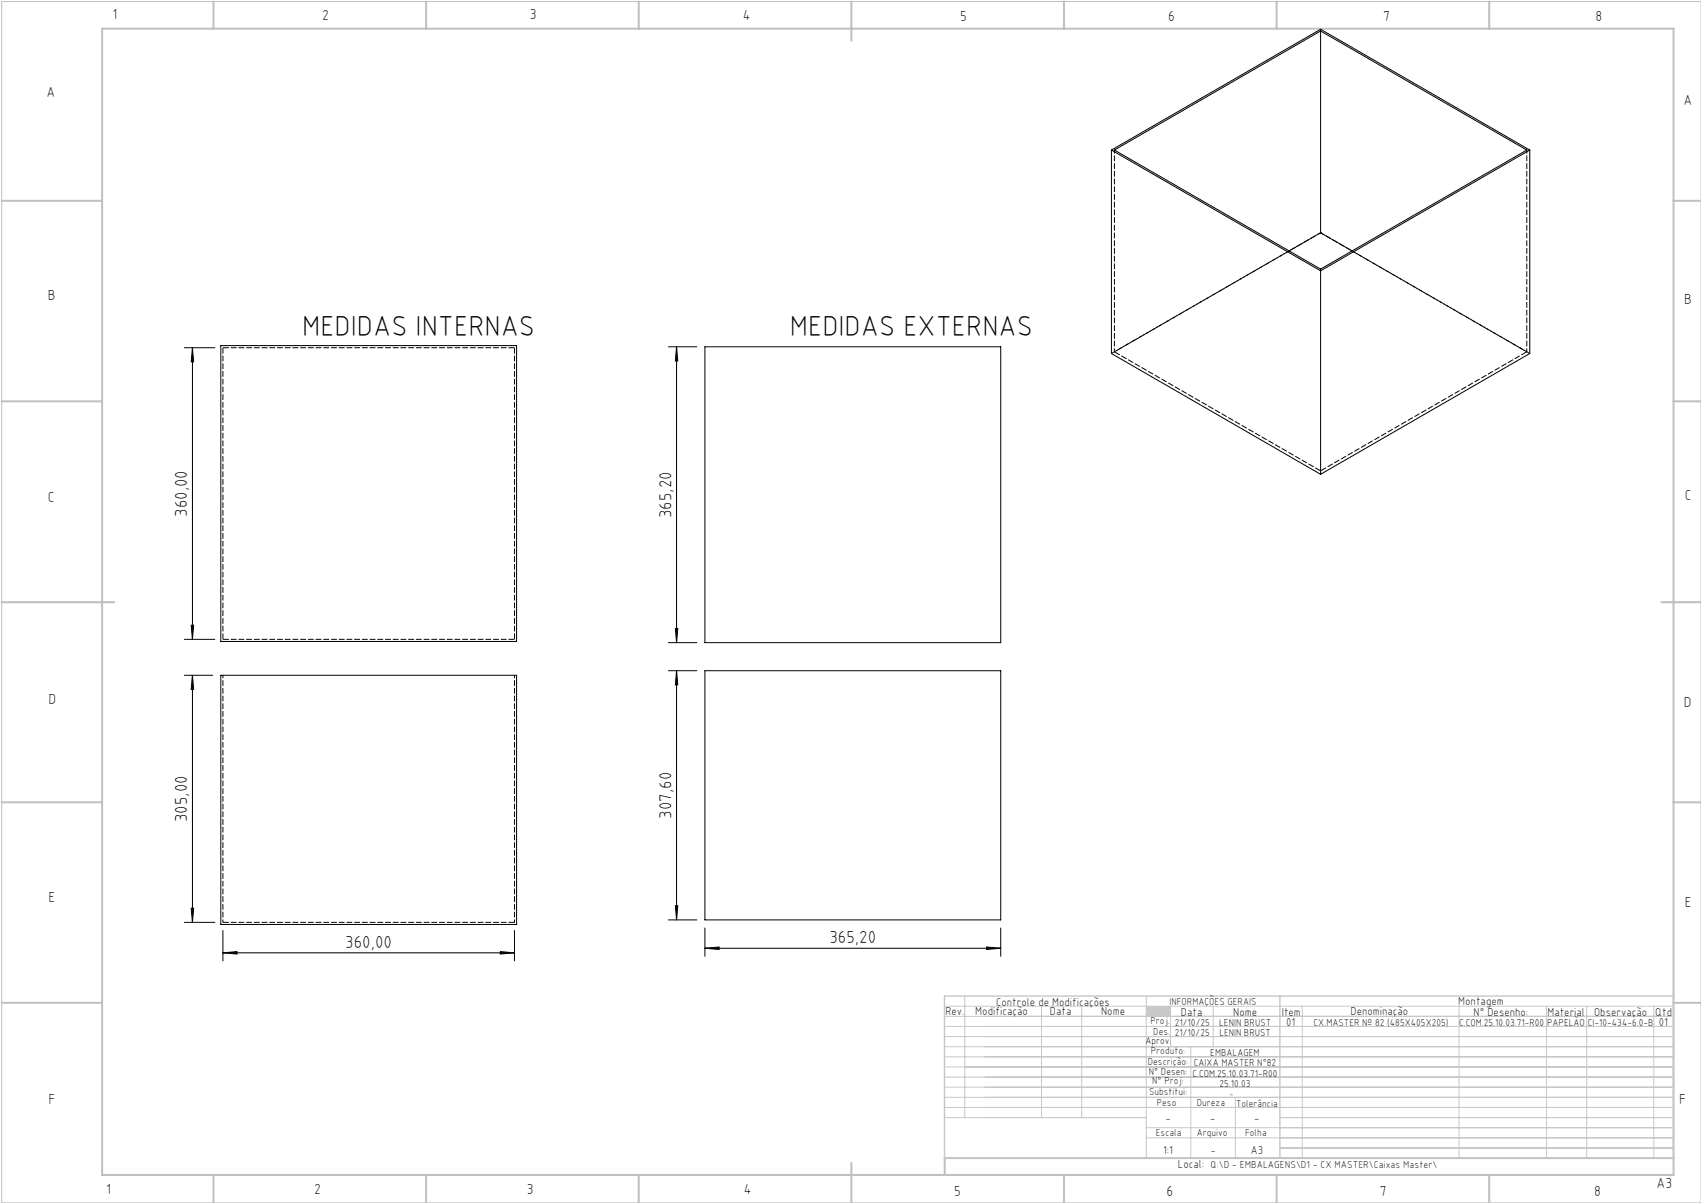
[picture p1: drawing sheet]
<svg xmlns="http://www.w3.org/2000/svg" width="420mm" height="297mm" viewBox="0 0 420 297" stroke-linecap="round" stroke-linejoin="round" font-family="sans-serif">
<path d="M.4 .4h419.6v296.6h-419.6z" fill="none" stroke="#c0c0c0" stroke-width=".25"/>
<g fill="none" stroke="#c0c0c0" stroke-width=".5">
<path d="M25.2 7.1h388v283h-388zM52.7 .4v6.7M105.2 .4v6.7M157.7 .4v6.7M210.2 .4v9.7M262.7 .4v6.7M315.2 .4v6.7M367.7 .4v6.7M.4 49.6h24.8M413.2 49.6h6.8M.4 99.1h24.8M413.2 99.1h6.8"/>
<path d="M.4 148.7h27.8M410.2 148.7h9.8M.4 198.1h24.8M413.2 198.1h6.8M.4 247.6h24.8M413.2 247.6h6.8M52.7 290.1v6.9M105.2 290.1v6.9M157.7 290.1v6.9M210.2 287.1v9.9M262.7 290.1v6.9M315.2 290.1v6.9"/>
<path d="M367.7 290.1v6.9M413.2 285.9h-179.9v4.2"/>
</g>
<g fill="none" stroke="#c3c8d2" stroke-width=".25">
<path d="M233.2 250.9h180M233.2 248.4h180M233.2 253.4h180M233.2 255.9h180M233.2 258.4h180M238.2 245.9v30M257.2 248.4v27.5M267.1 248.4v27.5M283 245.9v40M289 248.4v10M294 258.4v27.5M299.6 248.4v10"/>
<path d="M321.5 248.4v37.5M360.3 248.4v37.5M381.9 248.4v37.5M391.8 248.4v37.5M408.3 248.4v37.5M233.2 260.9h180M233.2 263.4h180M233.2 265.9h180M233.2 268.4h180M233.2 270.9h180M233.2 273.4h180M233.2 275.9h49.8"/>
<path d="M283 278.4h130.2M305 270.9v15M316 275.9h97.2M283 280.9h130.2M316 283.4h97.2"/>
</g>
<path d="M233.2 245.9h180v40h-180zM316 245.9v40" fill="none" stroke="#c3c8d2" stroke-width=".35"/>
<path d="M283 248.4h6v2.5h-6z" fill-rule="evenodd" fill="#c3c8d2"/>
<g fill="none" stroke="#000" stroke-width=".25">
<path d="M326.1 7.7v49.8M274.4 37v50.3l51.7 29.8M274.4 37l51.7 29.9M274.4 37l51.7-29.8 51.6 29.8M275.2 37l50.9-29.3 50.9 29.3-50.9 29.4zM377.7 37l-51.6 29.9M377.7 37v50.3l-51.6 29.8M326.1 57.5l7.7 4.5M326.1 57.5l-7.8 4.5M326.1 66.9v50.2M45.5 85.8h7.5M47.5 85.8l.3 3.5h-.6z"/>
<path d="M47.5 85.8v72M54.5 85.3h73.1v73.1h-73.1zM165.1 85.6h7M167.1 85.6v73.1M167.1 85.6l.3 3.5h-.6zM174.1 85.6h73v73.1h-73zM45.5 157.8h7.5M47.2 154.3h.6l-.3 3.5zM165.1 158.7h7M166.8 155.2h.6l-.3 3.5zM45.5 166.7h7M47.5 166.7l.3 3.5h-.6z"/>
<path d="M47.5 166.7v61M54.5 166.7h73.1v61.5h-73.1zM165.1 165.6h7M167.1 165.6v61.5M167.1 165.6l.3 3.5h-.6zM174.1 165.6h73v61.5h-73zM45.5 227.7h7.5M47.2 224.2h.6l-.3 3.5zM55 235.2l3.5-.3v.6zM55 229.7v7.5M55 235.2h72M123.5 234.9l3.5 .3-3.5 .3z"/>
<path d="M127 229.7v7.5M165.1 227.1h7M166.8 223.6h.6l-.3 3.5zM174.1 234.1l3.5-.3v.6zM174.1 229.1v7M174.1 234.1h73M243.6 233.8l3.5 .3-3.5 .3zM247.1 229.1v7"/>
</g>
<g fill="#000">
<path d="M47.2 154.3h.6l-.3 3.5zM47.5 85.8l.3 3.5h-.6zM166.8 155.2h.6l-.3 3.5zM167.1 85.6l.3 3.5h-.6z"/>
<path d="M47.5 166.7l.3 3.5h-.6zM47.2 224.2h.6l-.3 3.5zM167.1 165.6l.3 3.5h-.6zM166.8 223.6h.6l-.3 3.5z"/>
<path d="M55 235.2l3.5-.3v.6zM123.5 234.9l3.5 .3-3.5 .3zM174.1 234.1l3.5-.3v.6zM243.6 233.8l3.5 .3-3.5 .3z"/>
</g>
<path d="M55 166.7v61M127 166.7v61" fill="none" stroke="#000" stroke-width=".25" stroke-dasharray="1.3 .6" stroke-dashoffset=".6"/>
<path d="M55 85.8h72M127 85.8v72M55 157.8v-72M127 157.8h-72M55 227.7h72" fill="none" stroke="#000" stroke-width=".25" stroke-dasharray="1.3 .6" stroke-dashoffset="-.1"/>
<path d="M326.1 7.2v.5M326.1 57.5h.1M326.1 66.4v.5" fill="none" stroke="#000" stroke-width=".25" stroke-dasharray="1.3 .6"/>
<path d="M275.2 37v49.9M377 37v49.9M318.3 62l-43.1 24.9M377 86.9l-43.2-24.9" fill="none" stroke="#000" stroke-width=".25" stroke-dasharray="1.3 .6" stroke-dashoffset=".5"/>
<path d="M275.2 86.9l50.9 29.3M326.1 116.2l50.9-29.3" fill="none" stroke="#000" stroke-width=".25" stroke-dasharray="1.3 .6" stroke-dashoffset="-.2"/>
<path d="M326.1 57.5l-51.7 29.8M377.7 87.3l-51.6-29.8" fill="none" stroke="#000" stroke-width=".25" stroke-dasharray="1.3 .6" stroke-dashoffset=".3"/>
<g font-size="7.1">
<text x="74.6" y="82.9">MEDIDAS INTERNAS</text>
<text x="195" y="82.9">MEDIDAS EXTERNAS</text>
</g>
<g font-size="4.3">
<text x="46.2" y="127.6" transform="rotate(-90 46.2 127.6)">360,00</text>
<text x="165.8" y="127.9" transform="rotate(-90 165.8 127.9)">365,20</text>
<text x="46.2" y="203" transform="rotate(-90 46.2 203)">305,00</text>
<text x="165.8" y="202.1" transform="rotate(-90 165.8 202.1)">307,60</text>
<text x="85.3" y="233.9">360,00</text>
<text x="204.8" y="232.8">365,20</text>
</g>
<g font-size="3.6">
<text x="27.8" y="4.8">1</text>
<text x="79.5" y="4.9">2</text>
<text x="130.8" y="4.8">3</text>
<text x="183.4" y="4.9">4</text>
<text x="237.1" y="5.1">5</text>
<text x="288.4" y="5.2">6</text>
<text x="341.5" y="5.1">7</text>
<text x="394" y="5.2">8</text>
<text x="11.5" y="24">A</text>
<text x="415.7" y="25.8">A</text>
<text x="11.8" y="74.1">B</text>
<text x="415.8" y="75.1">B</text>
<text x="11.8" y="124">C</text>
<text x="416" y="123.5">C</text>
<text x="12" y="173.7">D</text>
<text x="415.8" y="174.7">D</text>
<text x="12" y="222.6">E</text>
<text x="416" y="223.9">E</text>
<text x="12" y="272.6">F</text>
<text x="414.6" y="272.6">F</text>
<text x="409" y="293.3">A3</text>
<text x="26.2" y="294.8">1</text>
<text x="77.6" y="294.8">2</text>
<text x="130.1" y="294.8">3</text>
<text x="183.7" y="294.7">4</text>
<text x="235.6" y="295.2">5</text>
<text x="288" y="295.2">6</text>
<text x="340.7" y="295.2">7</text>
<text x="393.6" y="295.2">8</text>
</g>
<g font-size="2.9">
<text x="240.8" y="250.6">Modificação</text>
<text x="259.2" y="250.6">Data</text>
<text x="271.9" y="250.6">Nome</text>
<text x="290.9" y="288.4">Local:</text>
</g>
<g font-size="2.8">
<text x="233.4" y="250.6">Rev.</text>
<text x="246" y="248.4">Controle de Modificações</text>
<text x="291.6" y="250.8">Data</text>
<text x="304.5" y="250.8">Nome</text>
<text x="316.5" y="250.9">Item</text>
<text x="333.5" y="250.5">Denominação</text>
<text x="360.1" y="248.2">Montagem</text>
<text x="363.9" y="250.8">N° Desenho:</text>
<text x="382.1" y="250.8">Material</text>
<text x="393.6" y="250.8">Observação</text>
<text x="408.7" y="250.9">Qtd</text>
<text x="317.6" y="253.3">01</text>
<text x="409.6" y="253.3">01</text>
<text x="287.7" y="276.9">-</text>
<text x="298.8" y="276.9">-</text>
<text x="309.7" y="276.9">-</text>
<text x="287.2" y="284.8">1:1</text>
<text x="298.9" y="284.8">-</text>
<text x="308.8" y="284.8">A3</text>
</g>
<g font-size="2.5">
<text x="288.7" y="248.2">INFORMAÇÕES GERAIS</text>
<text x="282.8" y="257.8">Aprov.</text>
<text x="284.1" y="252.9">Proj.</text>
<text x="284.8" y="255.4">Des.</text>
<text x="290.1" y="255.8">21/10/25</text>
<text x="290.1" y="253.3">21/10/25</text>
<text x="301" y="253.3">LENIN BRUST</text>
<text x="301.1" y="255.8">LENIN BRUST</text>
<text x="324.3" y="253.3">CX.MASTER Nº 82 (485X405X205)</text>
<text x="360.3" y="253.3">C.COM.25.10.03.71-R00</text>
<text x="382" y="253.3">PAPELÃO</text>
<text x="392" y="253.3">CI-10-434-6.0-B</text>
<text x="283.4" y="262.9">Descrição:</text>
<text x="284.2" y="260.3">Produto:</text>
<text x="294.7" y="263.3">CAIXA MASTER N°82</text>
<text x="298.8" y="260.7">EMBALAGEM</text>
<text x="283.7" y="265.4">N° Desen:</text>
<text x="284.5" y="267.7">N° Proj:</text>
<text x="294.4" y="265.9">C.COM.25.10.03.71-R00</text>
<text x="301.1" y="268.3">25.10.03</text>
<text x="283.7" y="270.4">Substitui:</text>
<text x="285.6" y="273">Peso</text>
<text x="295.5" y="273">Dureza</text>
<text x="305.2" y="273.3">Tolerância</text>
<text x="285.4" y="280.4">Escala</text>
<text x="295.5" y="280.4">Arquivo</text>
<text x="307.5" y="280.4">Folha</text>
<text x="298.9" y="288.4">Q:\D - EMBALAGENS\D1 - CX MASTER\Caixas Master\</text>
</g>
<text font-size="2.1" x="303.5" y="270.9">-</text>
</svg>
